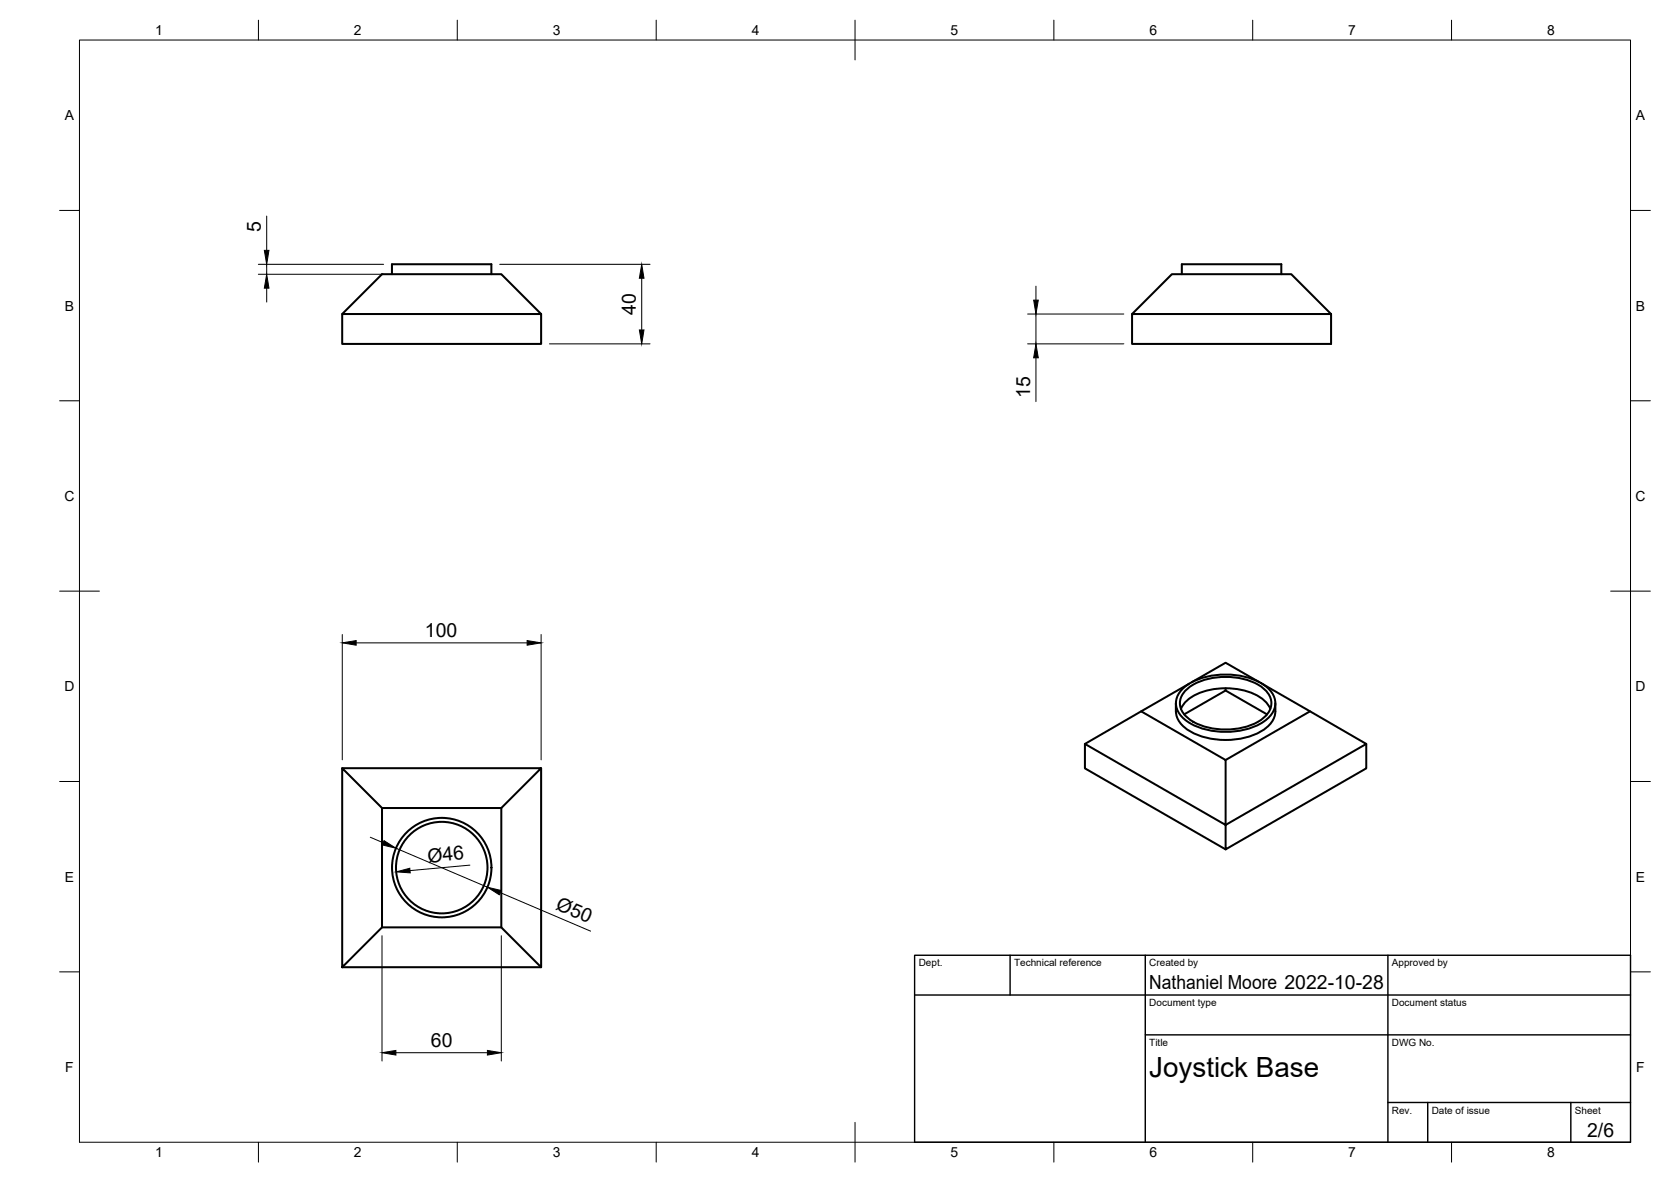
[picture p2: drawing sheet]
<svg xmlns="http://www.w3.org/2000/svg" width="420mm" height="297mm" viewBox="0 0 420 297" stroke-linecap="round" stroke-linejoin="round" font-family="sans-serif">
<!-- layer: Visible -->
<g fill="none" stroke="#000" stroke-width=".51">
<path d="M86 78.9l10.1-10h29.9l10.1 10h-50.1v7.5h50.1v-7.5M98.6 68.9v-2.5h24.9v2.5M284.6 78.9v7.5h50.1v-7.5h-50.1l10.1-10h30l10 10M297.2 68.9v-2.5h25v2.5M295.7 176.7v2.1M296.9 178.1a8.9 8.9 0 0 1 6.2-4.5 17.6 17.6 0 0 1 14.1 1.9 6.1 6.1 0 0 1 2.2 2.6M297.3 173.2a16.9 16.9 0 0 1 13.6-3.5 13.1 13.1 0 0 1 8.9 4.3 4.9 4.9 0 0 1-1.7 7.1 18.8 18.8 0 0 1-19.9 0 4.9 4.9 0 0 1-.9-7.9zM298.2 173.5a15.9 15.9 0 0 1 13.3-3.1 10.3 10.3 0 0 1 7.8 4.6 4.5 4.5 0 0 1-2 5.7 17.4 17.4 0 0 1-18.3 0 4.5 4.5 0 0 1-.8-7.2zM299 171.8l-12.1 7M299.7 171.4l8.5-4.9 8.5 4.9M308.2 173v.5l-10.4 6M308.2 173.5l10.4 6"/>
<path d="M317.4 171.8l26.1 15.2-35.3 20.3M320.7 176.7a6.6 6.6 0 0 1-4.2 7.4 19.5 19.5 0 0 1-17.7-.6 6 6 0 0 1-3.1-4.8M329.4 178.8l-21.2 12.2M86 193l10.1 10.1v30l-10.1 10zM86 193h50.1l-10.1 10.1h-29.9M136.1 193v50.1l-10.1-10v-30M272.8 187l14.1-8.2 21.3 12.2v16.3zM272.8 187v6.1l35.4 20.4M343.5 187v6.1l-35.3 20.4v-6.2M96.1 233.1h29.9M86 243.1h50.1"/>
<circle cx="111.1" cy="218" r="12.5"/>
<circle cx="111.1" cy="218" r="11.5"/>
</g>
<!-- layer: BORDER -->
<g fill="none" stroke="#000" stroke-width=".25">
<path d="M20 10.1h390v276.9h-390zM65 5.1v5M115 5.1v5M165 5.1v5M215 5.1v10M265 5.1v5M315 5.1v5M365 5.1v5M15 52.9h5M410 52.9h5M15 100.7h5M410 100.7h5"/>
<path d="M15 148.6h10M405 148.6h10M15 196.4h5M410 196.4h5M15 244.2h5M410 244.2h5M65 287v5M115 287v5M165 287v5M215 282.1v9.9M265 287v5M315 287v5"/>
<path d="M365 287v5"/>
</g>
<!-- layer: TITLEBLOCK -->
<path d="M230 240.1h180v46.9h-180zM230 250h180M254 240.1v9.9M288 240.1v46.9M349 240.1v46.9M288 260.1h122M349 277.1h61M359 277.1v9.9M395 277.1v9.9" fill="none" stroke="#000" stroke-width=".36"/>
<!-- layer: FD_Dimensions -->
<g fill="none" stroke="#000" stroke-width=".25">
<path d="M67.1 54.3v8.6M65 66.4h31.5M65 68.9h31.5M67.1 66.4v2.5M67.1 72.4v3.5M125.6 66.4h37.8M161.4 69.9v13M258.4 78.9h24.2M260.5 71.9v3.5M260.5 78.9v7.5M138.2 86.4h25.2M258.4 86.4h24.2"/>
<path d="M260.5 89.9v11M86.1 159.5v31.5M136.1 159.5v31.5M89.6 161.6h42.9M93.1 210.4l3.2 1.4M99.5 213.2l23.1 9.8M118.2 217.4l-15.1 1.4M96.1 235.1v31.5M125.8 224.3l22.7 9.7M126 235.1v31.5M99.5 264.5h23.1"/>
</g>
<g fill="#000" stroke="#000" stroke-width=".25">
<path d="M67.1 68.9l.5 3.5h-1.1zM66.5 62.9h1.1l-.5 3.5zM161.4 66.4l.5 3.5h-1.1zM259.9 75.4h1.2l-.6 3.5zM160.8 82.9h1.1l-.5 3.5zM260.5 86.4l.6 3.5h-1.2zM86.1 161.6l3.5-.6v1.1zM132.5 161l3.6 .6-3.6 .5zM96.6 211.3l2.9 1.9-3.4-.9zM99.6 219.1l3.4-.9 .1 1.2zM122.6 223l3.4 .8-.5 1.1zM96.1 264.5l3.4-.5v1.1z"/>
<path d="M122.6 264l3.4 .5-3.4 .6z"/>
</g>
<text font-size="7" x="289" y="270.6">Joystick Base</text>
<g font-size="4.9">
<text x="65.6" y="58.2" transform="rotate(-90 65.6 58.2)">5</text>
<text x="159.9" y="79" transform="rotate(-90 159.9 79)">40</text>
<text x="259" y="100.1" transform="rotate(-90 259 100.1)">15</text>
<text x="106.8" y="160.1">100</text>
<text x="107.6" y="216.8" transform="rotate(-5 107.6 216.8)">Ø46</text>
<text x="139.5" y="228.5" transform="rotate(23 139.5 228.5)">Ø50</text>
<text x="289" y="248.5">Nathaniel Moore 2022-10-28</text>
<text x="108.4" y="263.1">60</text>
<text x="399.1" y="285.7">2/6</text>
</g>
<g font-size="3.5">
<text x="39" y="8.8">1</text>
<text x="89" y="8.8">2</text>
<text x="139" y="8.8">3</text>
<text x="189" y="8.8">4</text>
<text x="239" y="8.8">5</text>
<text x="289" y="8.8">6</text>
<text x="339" y="8.8">7</text>
<text x="389" y="8.8">8</text>
<text x="16.3" y="30.2">A</text>
<text x="411.3" y="30.2">A</text>
<text x="16.3" y="78">B</text>
<text x="411.3" y="78">B</text>
<text x="16.2" y="125.9">C</text>
<text x="411.2" y="125.9">C</text>
<text x="16.2" y="173.7">D</text>
<text x="411.2" y="173.7">D</text>
<text x="16.3" y="221.6">E</text>
<text x="411.3" y="221.6">E</text>
<text x="16.4" y="269.4">F</text>
<text x="411.4" y="269.4">F</text>
<text x="39" y="290.8">1</text>
<text x="89" y="290.8">2</text>
<text x="139" y="290.8">3</text>
<text x="189" y="290.8">4</text>
<text x="239" y="290.8">5</text>
<text x="289" y="290.8">6</text>
<text x="339" y="290.8">7</text>
<text x="389" y="290.8">8</text>
</g>
<g font-size="2.5">
<text x="231" y="242.9">Dept.</text>
<text x="255" y="242.9">Technical reference</text>
<text x="289" y="242.9">Created by</text>
<text x="350" y="242.9">Approved by</text>
<text x="289" y="252.8">Document type</text>
<text x="350" y="252.8">Document status</text>
<text x="289" y="262.9">Title</text>
<text x="350" y="262.9">DWG No.</text>
<text x="350" y="279.9">Rev.</text>
<text x="360" y="279.9">Date of issue</text>
<text x="396" y="279.9">Sheet</text>
</g>
</svg>
